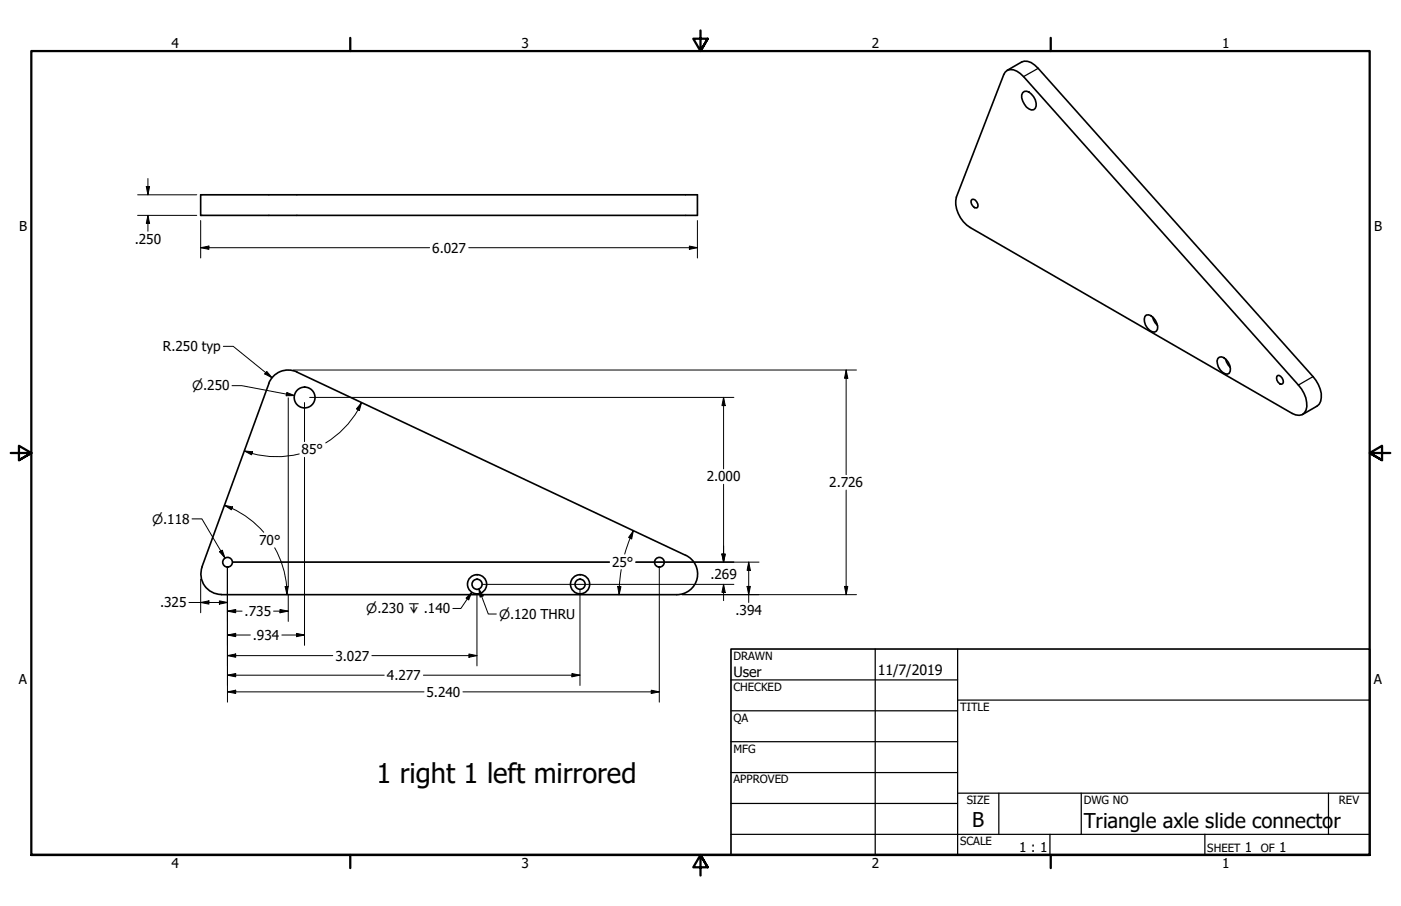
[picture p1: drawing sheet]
<svg xmlns="http://www.w3.org/2000/svg" width="432mm" height="279mm" viewBox="0 0 432 279" stroke-linecap="round" stroke-linejoin="round" font-family="sans-serif">
<!-- layer: Visible (ANSI) -->
<g fill="none" stroke="#000" stroke-width=".51">
<path d="M309.8 22.2a3.2 3.2 0 0 1 4.7 .5l85.7 96a8.3 8.3 0 0 1 2.3 7.8 2.63 2.63 0 0 1-4.2 1l-99.3-57.3a9.2 9.2 0 0 1-4.2-9.4zM310.4 21.7l4.5-2.6a3.7 3.7 0 0 1 4 1l85.8 96a8.5 8.5 0 0 1 2.3 7.7l-.4 .9-.6 .5-4.6 2.6M315.2 28.6a1.73 1.73 0 0 1 2.7 .4 4 4 0 0 1 1.2 4.4 1.72 1.72 0 0 1-2.7-.4 5.3 5.3 0 0 1-1.5-3.7zM61.8 60.1h153.1v6.3h-153.1zM299.7 61.5a1.87 1.87 0 0 1 1.5 2.5 1.63 1.63 0 0 1-1.6-.7 1.63 1.63 0 0 1 .1-1.8zM352.9 97.6l.4-.4a2.94 2.94 0 0 1 3.3 2.6 1.73 1.73 0 0 1-.8 2.6 3.8 3.8 0 0 1-2.9-4.8zM355.2 97.7l.8 1.9 .7 .7M375.3 110.6l.5-.4a2.45 2.45 0 0 1 2.8 1.6 3.1 3.1 0 0 1 .2 3.3 2.11 2.11 0 0 1-2.7-1 3.7 3.7 0 0 1-.8-3.5zM377.7 110.7l.3 .9 1.2 1.7M393.8 115.8a1.79 1.79 0 0 1 1.6 2.5l-.4 .2a1.75 1.75 0 0 1-1.2-2.7zM62.3 174.8a6.3 6.3 0 0 0 5.9 8.5M211.3 171.3l-119.8-56.6a6.4 6.4 0 0 0-8.7 3.6l-20.6 56.6"/>
<path d="M211.4 171.2a6.4 6.4 0 0 1 3.5 7.2 6.4 6.4 0 0 1-6.3 5M68.2 183.4h140.4"/>
<circle cx="93.9" cy="122.6" r="3.2"/>
<circle cx="70.1" cy="173.4" r="1.49"/>
<circle cx="203.2" cy="173.4" r="1.49"/>
<circle cx="147" cy="180.2" r="2.95"/>
<circle cx="147" cy="180.2" r="1.56"/>
<circle cx="178.8" cy="180.2" r="2.95"/>
<circle cx="178.8" cy="180.2" r="1.56"/>
</g>
<!-- layer: Visible Narrow (ANSI) -->
<path d="M320 21.1l-4.5 2.5M404.7 116.1l-4.5 2.6" fill="none" stroke="#000" stroke-width=".38"/>
<!-- layer: Border (ANSI) -->
<path d="M107.9 11.7v4M215.9 9.4v6.3l-2.2-3.8h4.4l-2.2 3.8 2.2-3.8M323.8 11.7v4M3.3 139.7h6.4l-3.9-2.2v4.4l3.9-2.2-3.9 2.2M428.5 139.7h-6.4l3.9-2.2v4.4l-3.9-2.2 3.9 2.2M9.7 263.7v-248h412.4v248h-412.4h412.4M107.9 263.7v4M218.1 267.5l-2.2-3.8 2.2 3.8h-4.4l2.2-3.8v6.3M323.8 263.7v4" fill="none" stroke="#000" stroke-width=".7"/>
<!-- layer: Title (ANSI) -->
<g fill="none" stroke="#000" stroke-width=".38">
<path d="M225.3 209.7h69.8M225.3 219.2h69.8M269.7 200.2v63.5M295.1 215.9h127M295.1 200.2v63.5M225.3 228.7h69.8M225.3 238.3h69.8M225.3 257.3h196.8M225.3 247.8h69.8M295.1 244.6h127M307.8 244.6v12.7M323.6 257.3v6.4"/>
<path d="M333.2 244.6v12.7M371.3 257.3v6.4M409.4 244.6v12.7"/>
</g>
<path d="M225.3 200.2h196.8v63.5h-196.8z" fill="none" stroke="#000" stroke-width=".51"/>
<!-- layer: Dimension (ANSI) -->
<g fill="none" stroke="#000" stroke-width=".31">
<path d="M45.1 57.5h1l-.5 2.6zM45.6 55.1v5M42.4 66.4h18.2M42.4 60.1h18.2M45.6 66.4l.5 2.5h-1zM45.6 66.4v4.9M61.8 76.4l2.6-.5v1zM61.8 76.4h70.6M61.8 68v11.6M144.5 76.4h70.4M212.5 75.9l2.4 .5-2.4 .5zM214.9 68v11.6"/>
<path d="M68.8 106.8h3.1l12 9.7M71.5 118.9h3l16.2 3.1M82.2 114.6l1.7 1.9-2.3-1.2zM90.4 114.1h173.6M260.8 114.1l.5 2.5h-1zM260.8 114.1v32.3M75.3 139.1l2.6 .2-.4 1zM75.3 139.1a28.8 28.8 0 0 0 16.9 .9M88.4 121l2.3 1h-2.5zM88.8 122.7v58.3M93.9 124.1v12.1M95.4 122.6h130.8"/>
<path d="M110.4 126.4a29.1 29.1 0 0 1-10 10.2M111.4 124.1l-.7 2.5-.8-.5zM111.4 124.1l-1.1 2.3M223 122.6l.5 2.5h-1zM223 122.6v22M69.2 155.8l2.5 .5-.4 .9zM69.2 155.8a29.1 29.1 0 0 1 12.1 8.4M93.9 141v58M223 149.4v24M260.8 151.1v32.3M59.2 160h3l7.1 12.1M61.8 178.6v10.4"/>
<path d="M67.7 170.2l.8-.5 .8 2.4zM70.1 174.9v41.6M71.7 173.4h116.1M84.7 168.9a29.3 29.3 0 0 1 3.6 12M191.5 175.7l-.5 3.7-.2 4M194.2 166l-1.7 4.9M195.2 163.7l-.5 2.5-1-.5zM195.2 163.7l-1 2.3M196 173.4h37.9M203.2 174.9v41.6M222.5 170.9h1l-.5 2.5zM230.8 173.4l.5 2.5h-1z"/>
<path d="M230.8 173.4v12.4M58.2 185.8h11.9M61.8 185.8l2.6-.5v1zM67.6 185.3l2.5 .5-2.5 .5zM70.1 195.8l2.5-.5v1zM70.1 188.5l2.5-.5v1zM70.1 195.8h7.1M70.1 188.5h4.5M84.3 188.5h4.5M86.3 188l2.5 .5-2.5 .5zM86.9 195.8h7M87.9 180.9l.9-.1-.3 2.6z"/>
<path d="M88.3 180.8l.2 2.6M88.8 183.3v8.3M91.4 195.3l2.5 .5-2.5 .5zM147 181.8v.1M147 183.1v22.3M148.6 180.2h77.6M178.8 181.8v29.6M190.4 180.8l1 .1-.6 2.5zM210.2 183.4h53.8M223 180.2l.5 2.5h-1zM223 180.2v5M230.3 180.8h1l-.5 2.6z"/>
<path d="M260.3 180.8h1l-.5 2.6zM70.1 202.2l2.5-.5v1zM70.1 208.2l2.5-.5v1zM70.1 213.4l2.5-.5v1zM70.1 202.2h32.5M70.1 208.2h48.3M70.1 213.4h60.6M114.6 202.2h32.4M130.5 208.2h48.3M142.7 213.4h60.5M144.5 201.7l2.5 .5-2.5 .5zM176.3 207.7l2.5 .5-2.5 .5z"/>
<path d="M200.7 212.9l2.5 .5-2.5 .5z"/>
</g>
<g fill="#000">
<path d="M45.1 57.5h1l-.5 2.6z" fill-rule="evenodd"/>
<path d="M45.6 66.4l.5 2.5h-1z" fill-rule="evenodd"/>
<path d="M61.8 76.4l2.6-.5v1z" fill-rule="evenodd"/>
<path d="M212.5 75.9l2.4 .5-2.4 .5z" fill-rule="evenodd"/>
<path d="M82.2 114.6l1.7 1.9-2.3-1.2z" fill-rule="evenodd"/>
<path d="M260.8 114.1l.5 2.5h-1z" fill-rule="evenodd"/>
<path d="M75.3 139.1l2.6 .2-.4 1z" fill-rule="evenodd"/>
<path d="M88.4 121l2.3 1h-2.5z" fill-rule="evenodd"/>
<path d="M111.4 124.1l-.7 2.5-.8-.5z" fill-rule="evenodd"/>
<path d="M223 122.6l.5 2.5h-1z" fill-rule="evenodd"/>
<path d="M69.2 155.8l2.5 .5-.4 .9z" fill-rule="evenodd"/>
<path d="M67.7 170.2l.8-.5 .8 2.4z" fill-rule="evenodd"/>
<path d="M195.2 163.7l-.5 2.5-1-.5z" fill-rule="evenodd"/>
<path d="M222.5 170.9h1l-.5 2.5z" fill-rule="evenodd"/>
<path d="M222.5 170.9h1l-.5 2.5z" fill-rule="evenodd"/>
<path d="M230.8 173.4l.5 2.5h-1z" fill-rule="evenodd"/>
<path d="M61.8 185.8l2.6-.5v1z" fill-rule="evenodd"/>
<path d="M67.6 185.3l2.5 .5-2.5 .5z" fill-rule="evenodd"/>
<path d="M70.1 195.8l2.5-.5v1z" fill-rule="evenodd"/>
<path d="M70.1 188.5l2.5-.5v1z" fill-rule="evenodd"/>
<path d="M86.3 188l2.5 .5-2.5 .5z" fill-rule="evenodd"/>
<path d="M87.9 180.9l.9-.1-.3 2.6z" fill-rule="evenodd"/>
<path d="M91.4 195.3l2.5 .5-2.5 .5z" fill-rule="evenodd"/>
<path d="M190.4 180.8l1 .1-.6 2.5z" fill-rule="evenodd"/>
<path d="M223 180.2l.5 2.5h-1z" fill-rule="evenodd"/>
<path d="M230.3 180.8h1l-.5 2.6z" fill-rule="evenodd"/>
<path d="M260.3 180.8h1l-.5 2.6z" fill-rule="evenodd"/>
<path d="M70.1 202.2l2.5-.5v1z" fill-rule="evenodd"/>
<path d="M70.1 208.2l2.5-.5v1z" fill-rule="evenodd"/>
<path d="M70.1 213.4l2.5-.5v1z" fill-rule="evenodd"/>
<path d="M144.5 201.7l2.5 .5-2.5 .5z" fill-rule="evenodd"/>
<path d="M176.3 207.7l2.5 .5-2.5 .5z" fill-rule="evenodd"/>
<path d="M200.7 212.9l2.5 .5-2.5 .5z" fill-rule="evenodd"/>
</g>
<!-- layer: Symbol (ANSI) -->
<path d="M145.4 182.6l-.9 2.4-.9-.5zM145.4 182.6l-3.4 5h-2.4M147.6 181.6l1.3 2.2-.9 .3zM147.6 181.6l2.9 7.8h2.5" fill="none" stroke="#000" stroke-width=".31"/>
<g fill="#000">
<path d="M145.4 182.6l-.9 2.4-.9-.5z" fill-rule="evenodd"/>
<path d="M147.6 181.6l1.3 2.2-.9 .3z" fill-rule="evenodd"/>
</g>
<text font-size="8.4" x="116" y="241.4">1 right 1 left mirrored</text>
<g font-size="6.3">
<text x="299.7" y="255.1">B</text>
<text x="334" y="255.3">Triangle axle slide connecto</text>
<text x="411" y="255.3">r</text>
</g>
<g font-size="4.4">
<text x="226.1" y="208.9">User</text>
<text x="270.5" y="208.2">11/7/2019</text>
</g>
<g font-size="4.2">
<text x="52.8" y="14.7">4</text>
<text x="160.8" y="14.7">3</text>
<text x="268.7" y="14.7">2</text>
<text x="376.7" y="14.7">1</text>
<text x="5.9" y="71.4">B</text>
<text x="423.5" y="71.4">B</text>
<text x="41.5" y="75.2">.250</text>
<text x="133.2" y="77.9">6.027</text>
<text x="50.2" y="108.3">R.250 typ</text>
<text x="93" y="140.1">85°</text>
<text x="217.8" y="148.5">2.000</text>
<text x="255.6" y="150.3">2.726</text>
<text x="79.9" y="168.1">70°</text>
<text x="188.7" y="174.8">25°</text>
<text x="218.9" y="178.4">.269</text>
<text x="49.3" y="187.3">.325</text>
<text x="75.4" y="190">.735</text>
<text x="226.7" y="189.7">.394</text>
<text x="77.9" y="197.4">.934</text>
<text x="103.4" y="203.7">3.027</text>
<text x="119.3" y="209.7">4.277</text>
<text x="5.8" y="211.1">A</text>
<text x="131.4" y="214.9">5.240</text>
<text x="423.4" y="211.1">A</text>
<text x="314.1" y="262.9">1 : 1</text>
<text x="383.7" y="262.8">1</text>
<text x="394.2" y="262.8">1</text>
<text x="52.8" y="267.7">4</text>
<text x="160.8" y="267.7">3</text>
<text x="268.7" y="267.7">2</text>
<text x="376.7" y="267.7">1</text>
</g>
<g font-size="4">
<text x="59.2" y="120.4">⌀.250</text>
<text x="46.9" y="161.5">⌀.118</text>
<text x="112.9" y="189.2">⌀.230 ↧ .140</text>
<text x="153.8" y="190.9">⌀.120 THRU</text>
</g>
<g font-size="3.5">
<text x="226.1" y="203.5">DRAWN</text>
<text x="226.1" y="213">CHECKED</text>
<text x="295.9" y="219.2">TITLE</text>
<text x="226.1" y="222.6">QA</text>
<text x="226.1" y="232.1">MFG</text>
<text x="226.1" y="241.6">APPROVED</text>
<text x="297.9" y="248">SIZE</text>
<text x="334" y="248">DWG NO</text>
<text x="412.7" y="247.9">REV</text>
<text x="295.9" y="260.7">SCALE</text>
<text x="372.1" y="262.8">SHEET</text>
<text x="388.6" y="262.8">OF</text>
</g>
</svg>
